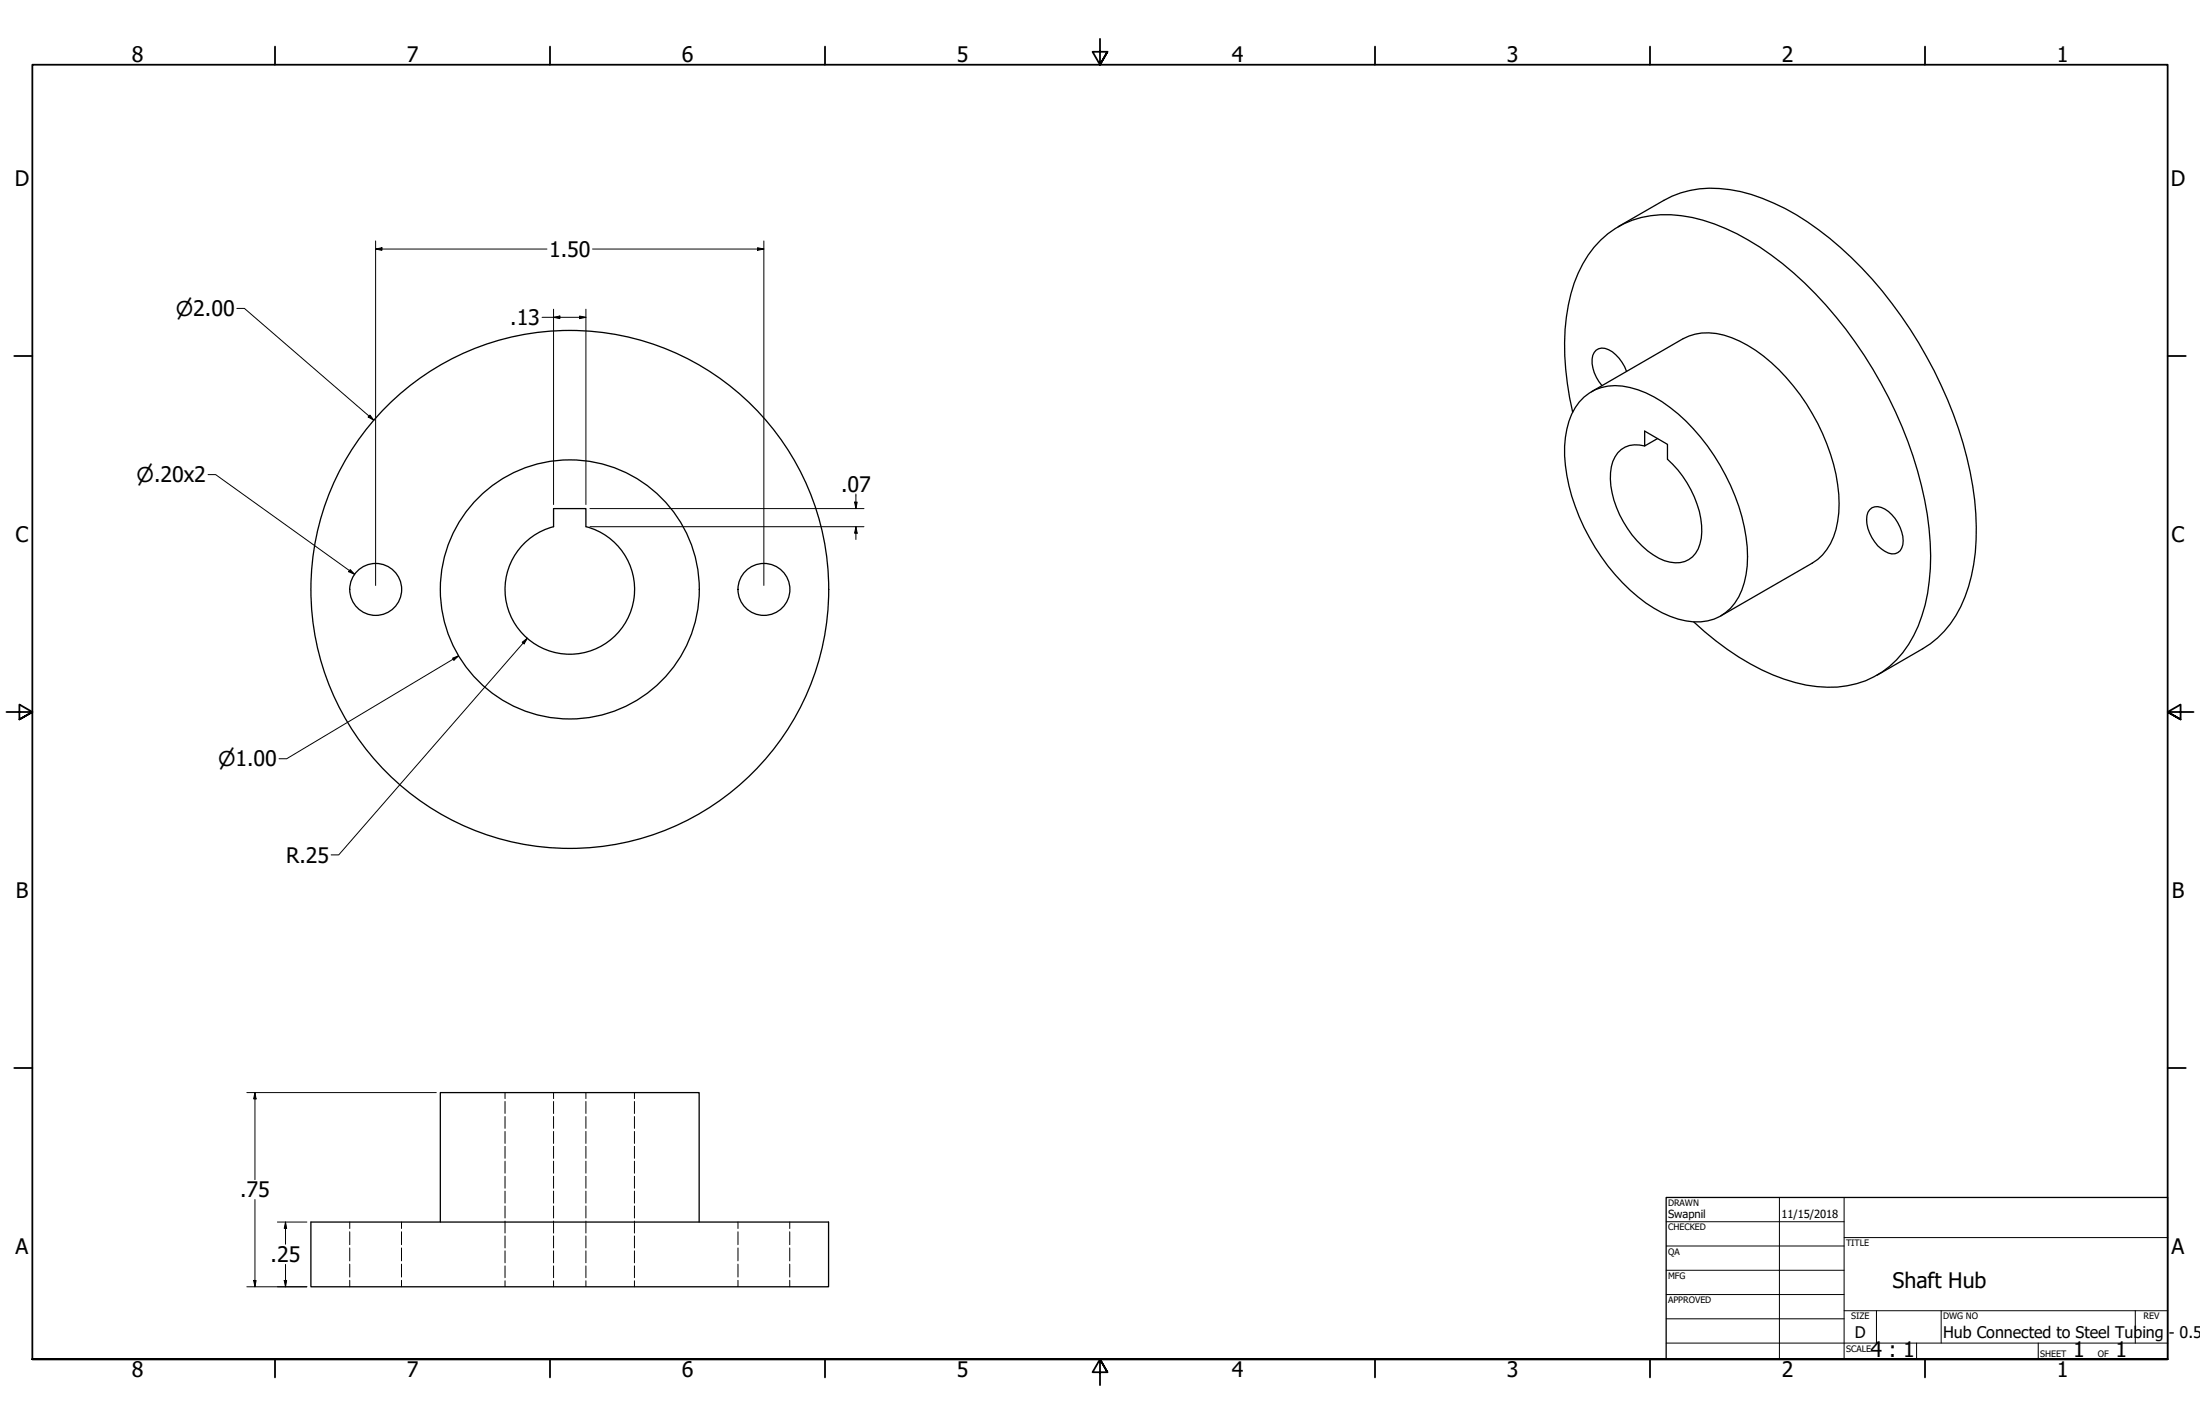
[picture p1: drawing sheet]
<svg xmlns="http://www.w3.org/2000/svg" width="864mm" height="559mm" viewBox="0 0 864 559" stroke-linecap="round" stroke-linejoin="round" font-family="sans-serif">
<!-- layer: Visible (ANSI) -->
<g fill="none" stroke="#000" stroke-width=".51">
<path d="M635.2 89l18-10.4a40.8 40.8 0 0 1 30.1-3.4 88.1 88.1 0 0 1 34.9 18.3 166.2 166.2 0 0 1 56.2 97.3 86 86 0 0 1-3.1 43.5 39.2 39.2 0 0 1-16.5 20.3l-18 10.4M621.8 155.8a19.1 19.1 0 0 1 18.1-3.7 51 51 0 0 1 24.8 16.2 81.7 81.7 0 0 1 21.2 46.4 34.4 34.4 0 0 1-4.9 21.9 18.2 18.2 0 0 1-19.2 7 48.5 48.5 0 0 1-24.9-14.9 81.4 81.4 0 0 1-22.7-49.9 32.4 32.4 0 0 1 5.8-21.1zM624.7 153.7l35.9-20.7a23.8 23.8 0 0 1 22.3 .9 71.8 71.8 0 0 1 30.6 32.3 69.3 69.3 0 0 1 8.3 35 25.9 25.9 0 0 1-8.3 18.3l-38 22.2M638.5 145.7a14.4 14.4 0 0 0-8.5-9 4.1 4.1 0 0 0-5 4.3 15 15 0 0 0 3.8 10.3M617.3 161.7a98.2 98.2 0 0 1-.7-46.4 41.2 41.2 0 0 1 20.7-27.4 43 43 0 0 1 31.2-1.5 99.9 99.9 0 0 1 39.9 24.7 167.8 167.8 0 0 1 48.1 90.8 85.9 85.9 0 0 1-2.1 39.7 39.2 39.2 0 0 1-22.1 25.5 46.4 46.4 0 0 1-32-.6 101.2 101.2 0 0 1-35.5-22.5M650.7 172.1l-5.1 2.9v-5.8l9 5.2v5.8a40.3 40.3 0 0 1 13.4 28.6 11.7 11.7 0 0 1-6.6 11.5 14.4 14.4 0 0 1-12.4-2.6 40.2 40.2 0 0 1-16.9-29.7 12.8 12.8 0 0 1 5.8-12.5 11.2 11.2 0 0 1 7.7-.5M217.3 199.6h12.7v7.1a25.4 25.4 0 0 1 14.5 39.2 25.4 25.4 0 0 1-41.8-.1 25.4 25.4 0 0 1 14.6-39.1zM733.9 200a4.4 4.4 0 0 1 6-.2 15.5 15.5 0 0 1 7.1 13.9 4.2 4.2 0 0 1-2.8 3.5 4.2 4.2 0 0 1-4.3-.9 15.3 15.3 0 0 1-7-13.9l.3-1.4zM122 479.6h203.2v25.4h-203.2zM172.8 479.6v-50.8h101.6v50.8"/>
<circle cx="147.5" cy="231.3" r="10.2"/>
<circle cx="223.7" cy="231.3" r="101.6"/>
<circle cx="223.7" cy="231.3" r="50.8"/>
<circle cx="299.9" cy="231.3" r="10.2"/>
</g>
<!-- layer: Hidden (ANSI) -->
<g fill="none" stroke="#000" stroke-width=".39">
<path d="M198.2 428.8v2.3M198.2 432.2v4.7M198.2 438.1v4.7M217.3 428.8v2.3M217.3 432.2v4.7M217.3 438.1v4.7M230 428.8v2.3M230 432.2v4.7M230 438.1v4.7M249 428.8v2.3M249 432.2v4.7M249 438.1v4.7"/>
<path d="M198.2 444v4.7M198.2 449.8v4.7M198.2 455.7v4.7M217.3 444v4.7M217.3 449.8v4.7M217.3 455.7v4.7M230 444v4.7M230 449.8v4.7M230 455.7v4.7M249 444v4.7M249 449.8v4.7M249 455.7v4.7"/>
<path d="M137.3 479.6v2.5M157.6 479.6v2.5M198.2 461.6v4.7M198.2 467.4v4.7M198.2 473.3v4.7M198.2 479.2v4.7M217.3 461.6v4.7M217.3 467.4v4.7M217.3 473.3v4.7M217.3 479.2v4.7M230 461.6v4.7M230 467.4v4.7"/>
<path d="M230 473.3v4.7M230 479.2v4.7M249 461.6v4.7M249 467.4v4.7M249 473.3v4.7M249 479.2v4.7M289.7 479.6v2.5M310 479.6v2.5M137.3 483.4v5M137.3 489.7v5.1M137.3 496.1v5M157.6 483.4v5"/>
<path d="M157.6 489.7v5.1M157.6 496.1v5M198.2 485v4.7M198.2 490.9v4.7M198.2 496.8v4.6M217.3 485v4.7M217.3 490.9v4.7M217.3 496.8v4.6M230 485v4.7M230 490.9v4.7M230 496.8v4.6M249 485v4.7"/>
<path d="M249 490.9v4.7M249 496.8v4.6M289.7 483.4v5M289.7 489.7v5.1M289.7 496.1v5M310 483.4v5M310 489.7v5.1M310 496.1v5M137.3 502.4v2.6M157.6 502.4v2.6M198.2 502.6v2.4M217.3 502.6v2.4"/>
<path d="M230 502.6v2.4M249 502.6v2.4M289.7 502.4v2.6M310 502.4v2.6"/>
</g>
<!-- layer: Border (ANSI) -->
<g fill="none" stroke="#000" stroke-width=".7">
<path d="M107.9 18.3v7.1M215.9 18.3v7.1M323.8 18.3v7.1M431.8 15.2v10.2l-2.9-5.1h5.8l-2.9 5.1 2.9-5.1M539.8 18.3v7.1M647.7 18.3v7.1M755.6 18.3v7.1M5.6 139.7h7.1M850.9 139.7h7.1M2.5 279.4h10.2l-5.1-2.9v5.8l5.1-2.9-5.1 2.9M861.1 279.4h-10.2l5.1-2.9v5.8l-5.1-2.9 5.1 2.9M5.6 419.1h7.1"/>
<path d="M850.9 419.1h7.1M12.7 533.4v-508h838.2v508h-838.2h838.2M107.9 533.4v7.1M215.9 533.4v7.1M323.8 533.4v7.1M434.7 538.5l-2.9-5.1 2.9 5.1h-5.8l2.9-5.1v10.2M539.8 533.4v7.1M647.7 533.4v7.1M755.6 533.4v7.1"/>
</g>
<!-- layer: Title (ANSI) -->
<g fill="none" stroke="#000" stroke-width=".39">
<path d="M654 479.4h69.9M698.5 469.9v63.5M723.9 469.9v63.5M654 488.9h69.9M654 498.5h69.9M723.9 485.6h127M654 508h69.9M654 517.5h69.9M723.9 514.3h127M736.6 514.3v12.7M762 514.3v12.7M838.2 514.3v12.7"/>
<path d="M654 527h196.9M752.3 527v6.4M800.1 527v6.4"/>
</g>
<path d="M654 469.9h196.9v63.5h-196.9z" fill="none" stroke="#000" stroke-width=".51"/>
<!-- layer: Dimension (ANSI) -->
<g fill="none" stroke="#000" stroke-width=".39">
<path d="M147.4 97.7l2.5-.5v1zM147.4 97.7h67.3M147.4 94.6v135.1M232.6 97.7h67.2M297.4 97.2l2.4 .5-2.4 .5zM299.8 94.6v135.1M93 121h2.9l50.8 43.9M212.8 124.5h17.2M217.3 124.5l2.5-.5v1zM217.3 121.3v76.7M227.5 124l2.5 .5-2.5 .5zM230 121.3v76.7"/>
<path d="M145.2 162.9l1.5 2-2.2-1.3zM81.7 186.2h2.9l54.6 39.2M231.6 199.6h107.6M335.5 197h1l-.5 2.6zM336 193.9v5.7M231.6 206.7h107.6M336 206.7l.5 2.5h-1zM336 206.7v5M137.5 223.5l1.7 1.9-2.4-1.1zM177.7 258.3l2.3-.9-1.8 1.7zM180 257.4l-67.5 40.4h-3M205 252l2-1.6-1.3 2.3z"/>
<path d="M207 250.4l-74 85.1h-3M96.9 428.8h74.4M100.1 428.8l.4 2.4h-.9zM100.1 428.8v34.1M100.1 470.7v34.3M108.9 479.6h11.6M112.1 479.6l.4 2.4h-.9zM112.1 479.6v8.7M112.1 496.2v8.8M96.9 505h23.6M99.6 502.5h.9l-.4 2.5zM111.6 502.5h.9l-.4 2.5z"/>
</g>
<g fill="#000">
<path d="M147.4 97.7l2.5-.5v1z" fill-rule="evenodd"/>
<path d="M297.4 97.2l2.4 .5-2.4 .5z" fill-rule="evenodd"/>
<path d="M217.3 124.5l2.5-.5v1z" fill-rule="evenodd"/>
<path d="M227.5 124l2.5 .5-2.5 .5z" fill-rule="evenodd"/>
<path d="M145.2 162.9l1.5 2-2.2-1.3z" fill-rule="evenodd"/>
<path d="M335.5 197h1l-.5 2.6z" fill-rule="evenodd"/>
<path d="M336 206.7l.5 2.5h-1z" fill-rule="evenodd"/>
<path d="M137.5 223.5l1.7 1.9-2.4-1.1z" fill-rule="evenodd"/>
<path d="M177.7 258.3l2.3-.9-1.8 1.7z" fill-rule="evenodd"/>
<path d="M205 252l2-1.6-1.3 2.3z" fill-rule="evenodd"/>
<path d="M100.1 428.8l.4 2.4h-.9z" fill-rule="evenodd"/>
<path d="M112.1 479.6l.4 2.4h-.9z" fill-rule="evenodd"/>
<path d="M99.6 502.5h.9l-.4 2.5z" fill-rule="evenodd"/>
<path d="M111.6 502.5h.9l-.4 2.5z" fill-rule="evenodd"/>
</g>
<g font-size="8.4">
<text x="51.7" y="24.4">8</text>
<text x="159.6" y="24.4">7</text>
<text x="267.6" y="24.4">6</text>
<text x="375.5" y="24.4">5</text>
<text x="483.5" y="24.4">4</text>
<text x="591.4" y="24.4">3</text>
<text x="699.4" y="24.4">2</text>
<text x="807.3" y="24.4">1</text>
<text x="5.8" y="72.9">D</text>
<text x="852.1" y="72.9">D</text>
<text x="215.5" y="100.8">1.50</text>
<text x="200.3" y="127.6">.13</text>
<text x="330.1" y="192.9">.07</text>
<text x="6.1" y="212.6">C</text>
<text x="852.4" y="212.6">C</text>
<text x="112.3" y="338.5">R.25</text>
<text x="6.2" y="352.3">B</text>
<text x="852.5" y="352.3">B</text>
<text x="94.2" y="469.8">.75</text>
<text x="6.1" y="492">A</text>
<text x="852.4" y="492">A</text>
<text x="106.2" y="495.3">.25</text>
<text x="742.9" y="505.6">Shaft Hub</text>
<text x="734.3" y="532.6">4 : 1</text>
<text x="813.8" y="532.6">1</text>
<text x="830.5" y="532.6">1</text>
<text x="51.7" y="540.5">8</text>
<text x="159.6" y="540.5">7</text>
<text x="267.6" y="540.5">6</text>
<text x="375.5" y="540.5">5</text>
<text x="483.5" y="540.5">4</text>
<text x="591.4" y="540.5">3</text>
<text x="699.4" y="540.5">2</text>
<text x="807.3" y="540.5">1</text>
</g>
<g font-size="8">
<text x="69.1" y="124">⌀2.00</text>
<text x="53.6" y="189.2">⌀.20x2</text>
<text x="85.7" y="300.7">⌀1.00</text>
</g>
<g font-size="6.3">
<text x="728.1" y="524.9">D</text>
<text x="762.8" y="525">Hub Connected to Steel Tubing</text>
<text x="851.3" y="525">- 0.5i</text>
</g>
<g font-size="4.4">
<text x="654.8" y="477.8">Swapnil</text>
<text x="699.3" y="478">11/15/2018</text>
</g>
<g font-size="3.5">
<text x="654.8" y="473.2">DRAWN</text>
<text x="654.8" y="482.8">CHECKED</text>
<text x="724.7" y="488.9">TITLE</text>
<text x="654.8" y="492.3">QA</text>
<text x="654.8" y="501.8">MFG</text>
<text x="654.8" y="511.4">APPROVED</text>
<text x="726.7" y="517.7">SIZE</text>
<text x="762.8" y="517.7">DWG NO</text>
<text x="841.4" y="517.7">REV</text>
<text x="724.7" y="530.4">SCALE</text>
<text x="800.9" y="532.6">SHEET</text>
<text x="823.5" y="532.6">OF</text>
</g>
</svg>
